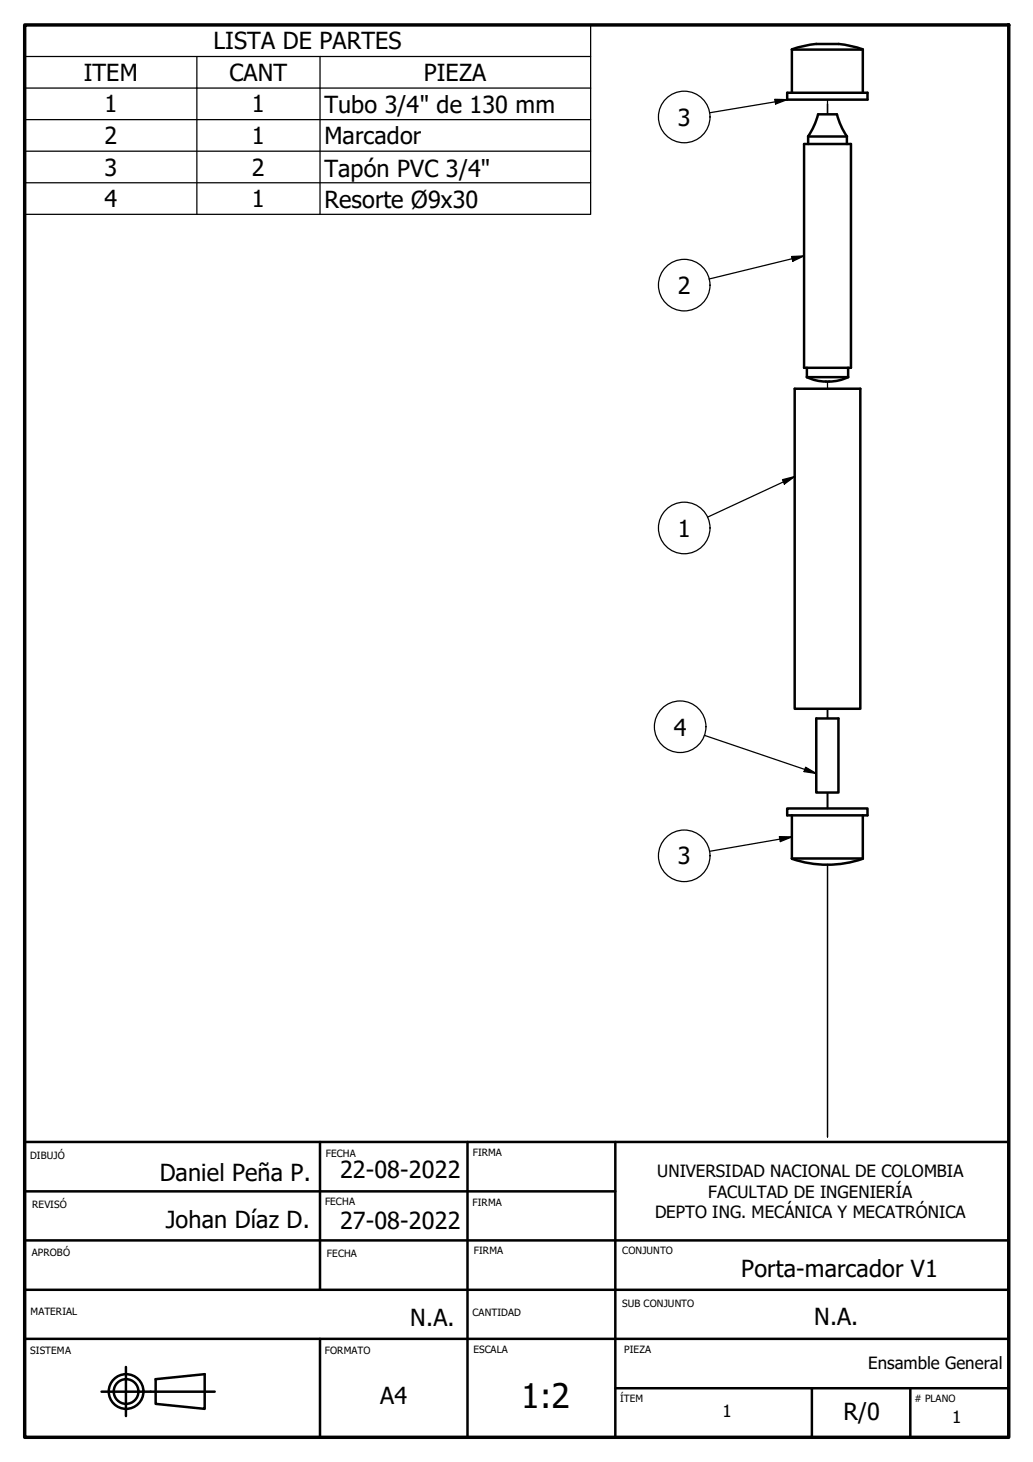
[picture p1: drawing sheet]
<svg xmlns="http://www.w3.org/2000/svg" width="210mm" height="297mm" viewBox="0 0 210 297" stroke-linecap="round" stroke-linejoin="round" font-family="sans-serif">
<!-- layer: Tweak Trail (ISO) -->
<path d="M168.1 23.2v-2.1v2.1M168.1 20.2v3M168.1 77.5v1.5M168.1 144v2M168.1 161v3.3v-3.3M168.1 175.6v55.4v-55.4M168.1 161v3.3" fill="none" stroke="#000" stroke-width=".25"/>
<!-- layer: Visible (ISO) -->
<g fill="none" stroke="#000" stroke-width=".51">
<path d="M160 18.8h16.3v1.4h-16.3zM160.9 18.8v-8.7h14.4v8.7M175.3 10l-2.1-.6-2.1-.4-5.2-.1-2.9 .5-2.1 .6M163.4 29.3h9.5v45.4h-9.5zM166.2 23.2l-.9 2.7-1.1 1.8M166.2 23.2h3.9l.6 2 1.4 2.5M172.1 27.7h-7.9v1.6M172.1 27.7v1.6M161.5 79h13.3v65h-13.3zM164 76.6l2.1 .8 1.7 .1M164 76.6h8.3M164 74.7v1.9"/>
<path d="M167.8 77.5h.7M172.3 76.6l-1.6 .6-2.2 .3M172.3 74.7v1.9M165.9 146h4.5v15h-4.5zM160 164.3h16.3v1.4h-16.3zM160.9 174.5a22 22 0 0 0 14.4 0M160.9 165.7v8.7h14.4v-8.7"/>
</g>
<!-- layer: Symbol (ISO) -->
<g fill="none" stroke="#000" stroke-width=".25">
<path d="M5 11.5v-6.4h115v6.4M5 11.5h115v6.4M5 11.5v32h115v-25.6M5 17.9h115M40 11.5v32M65 11.5v32M5 24.3h115M5 30.7h115M5 37.1h115M157.4 20.2h2.6l-2.4 .9zM160 20.2l-15.8 2.7M160.8 52.1l2.6-.1-2.3 1.1z"/>
<path d="M163.4 52l-19.3 4.7M159 97.5l2.5-.7-2.1 1.5zM161.5 96.8l-17.7 8.3M143.1 149.4l22.8 7.7M163.7 155.9l2.2 1.2-2.5-.3zM158.4 170h2.5l-2.3 1zM160.9 170l-16.7 3"/>
<circle cx="139" cy="23.8" r="5.2"/>
<circle cx="139" cy="57.9" r="5.2"/>
<circle cx="139" cy="107.3" r="5.2"/>
<circle cx="138.2" cy="147.7" r="5.2"/>
<circle cx="139" cy="173.9" r="5.2"/>
</g>
<!-- layer: Title (ISO) -->
<g fill="none" stroke="#000" stroke-width=".51">
<path d="M5 232h200v60h-200zM65 232v30.1M95 232v60M125 232v60M5 242h120M5 252h200M5 262.1h200M5 272h200M25.6 277.7v10M65 272v20M20.6 282.8h23M31.6 280.2l10-1v7l-10-1z"/>
<path d="M125 282.1h80M165 282.1v9.9M185 282.1v9.9"/>
<circle cx="25.6" cy="282.7" r="3.5"/>
<circle cx="25.6" cy="282.7" r="2.51"/>
</g>
<!-- layer: Border (ISO) -->
<path d="M5 5.1h200v286.9h-200z" fill="none" stroke="#000" stroke-width=".7"/>
<!-- layer: Symbol (ISO) -->
<g fill="#000">
<path d="M157.4 20.2h2.6l-2.4 .9z" fill-rule="evenodd"/>
<path d="M160.8 52.1l2.6-.1-2.3 1.1z" fill-rule="evenodd"/>
<path d="M159 97.5l2.5-.7-2.1 1.5z" fill-rule="evenodd"/>
<path d="M163.7 155.9l2.2 1.2-2.5-.3z" fill-rule="evenodd"/>
<path d="M158.4 170h2.5l-2.3 1z" fill-rule="evenodd"/>
</g>
<text font-size="6.9" x="105.9" y="286">1:2</text>
<g font-size="4.8">
<text x="43.4" y="10">LISTA DE PARTES</text>
<text x="17" y="16.4">ITEM</text>
<text x="46.6" y="16.4">CANT</text>
<text x="86.1" y="16.4">PIEZA</text>
<text x="21.2" y="22.8">1</text>
<text x="51.2" y="22.8">1</text>
<text x="65.9" y="22.9">Tubo 3/4&quot; de 130 mm</text>
<text x="21.2" y="29.3">2</text>
<text x="51.2" y="29.3">1</text>
<text x="65.9" y="29.3">Marcador</text>
<text x="137.7" y="25.6">3</text>
<text x="21.2" y="35.7">3</text>
<text x="51.2" y="35.7">2</text>
<text x="65.9" y="35.9">Tapón PVC 3/4&quot;</text>
<text x="21.2" y="42.1">4</text>
<text x="51.2" y="42.1">1</text>
<text x="65.9" y="42.2">Resorte Ø9x30</text>
<text x="137.7" y="59.7">2</text>
<text x="137.7" y="109">1</text>
<text x="136.9" y="149.5">4</text>
<text x="137.7" y="175.6">3</text>
<text x="32.4" y="239.9">Daniel Peña P.</text>
<text x="69.1" y="239.3">22-08-2022</text>
<text x="33.7" y="249.5">Johan Díaz D.</text>
<text x="69.1" y="249.6">27-08-2022</text>
<text x="150.6" y="259.4">Porta-marcador V1</text>
<text x="83.4" y="269.4">N.A.</text>
<text x="165.4" y="269.2">N.A.</text>
<text x="77.2" y="285.3">A4</text>
<text x="171.4" y="288.5">R/0</text>
</g>
<g font-size="3.4">
<text x="133.5" y="239.2">UNIVERSIDAD NACIONAL DE COLOMBIA</text>
<text x="143.9" y="243.3">FACULTAD DE INGENIERÍA</text>
<text x="133.1" y="247.4">DEPTO ING. MECÁNICA Y MECATRÓNICA</text>
<text x="176.4" y="278.2">Ensamble General</text>
<text x="146.8" y="288">1</text>
<text x="193.5" y="289.1">1</text>
</g>
<g font-size="2">
<text x="6.1" y="235.6">DIBUJÓ</text>
<text x="66.2" y="235.1">FECHA</text>
<text x="96.1" y="234.8">FIRMA</text>
<text x="6.5" y="245.5">REVISÓ</text>
<text x="66" y="244.8">FECHA</text>
<text x="96" y="245">FIRMA</text>
<text x="6.5" y="255.1">APROBÓ</text>
<text x="66.4" y="255.3">FECHA</text>
<text x="96.3" y="254.8">FIRMA</text>
<text x="126.4" y="254.8">CONJUNTO</text>
<text x="6.2" y="267.2">MATERIAL</text>
<text x="96" y="267.3">CANTIDAD</text>
<text x="126.4" y="265.5">SUB CONJUNTO</text>
<text x="6.2" y="275">SISTEMA</text>
<text x="66" y="275.2">FORMATO</text>
<text x="96.2" y="274.9">ESCALA</text>
<text x="126.8" y="274.9">PIEZA</text>
<text x="126" y="284.9">ÍTEM</text>
<text x="185.8" y="284.8"># PLANO</text>
</g>
</svg>
